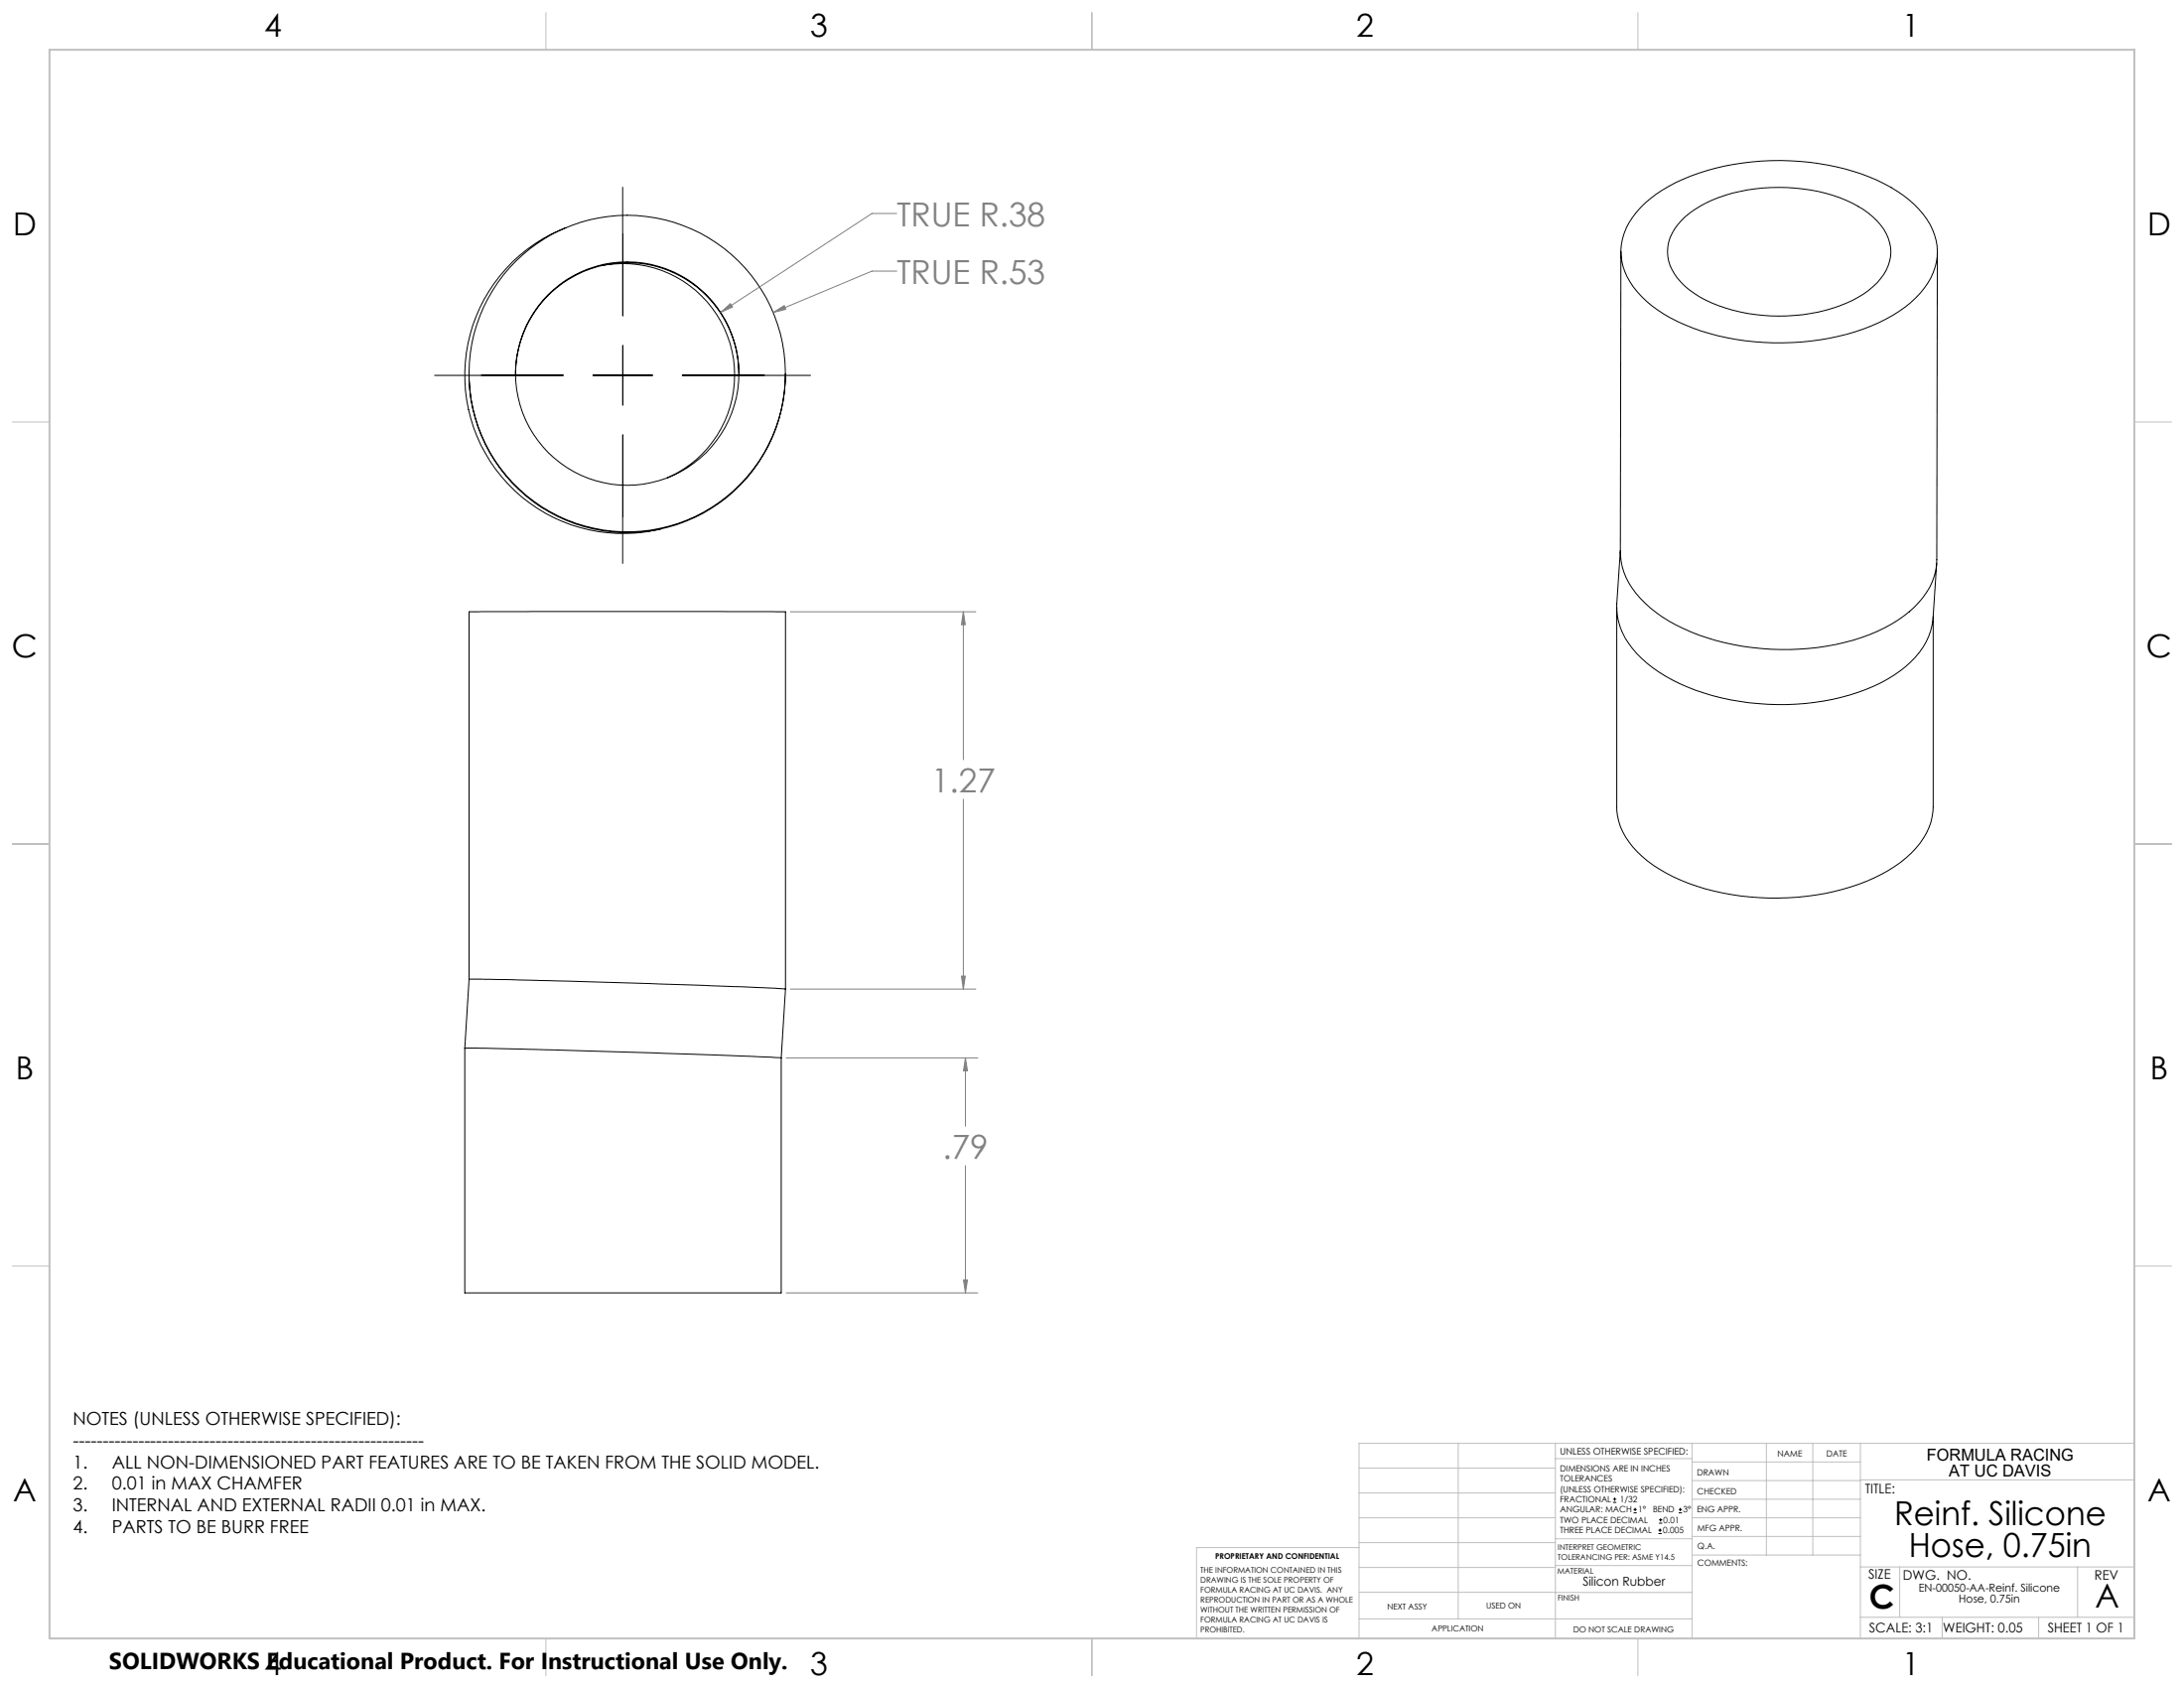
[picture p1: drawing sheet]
<svg xmlns="http://www.w3.org/2000/svg" width="559mm" height="432mm" viewBox="0 0 559 432" stroke-linecap="round" stroke-linejoin="round" font-family="sans-serif">
<g fill="none" stroke="#000" stroke-width=".25">
<path d="M144.8 58.2a40.5 40.5 0 0 0-24 50.1 40.5 40.5 0 0 0 48.4 27M159.3 47.9v32.9M159.4 59.8v21M419.7 53.2a39.7 39.7 0 0 1 19.3-10.2 66 66 0 0 1 41.2 3.1 28.6 28.6 0 0 1 13.6 11.3 14.3 14.3 0 0 1-1.5 16.4 34.5 34.5 0 0 1-17.6 11.1 66.3 66.3 0 0 1-43.5-1.8 28.6 28.6 0 0 1-14.9-12.4 14.5 14.5 0 0 1 2.3-16.3zM431.2 55.5a34.9 34.9 0 0 1 19.9-7.4 41.9 41.9 0 0 1 25.7 5.5 14.7 14.7 0 0 1 6.9 9.7 12.2 12.2 0 0 1-5.6 11 38.4 38.4 0 0 1-22.9 6.6 40.2 40.2 0 0 1-21.6-5.8 13.5 13.5 0 0 1-7-10.8 12.3 12.3 0 0 1 4.6-8.8zM153.8 68a28.6 28.6 0 0 1 32.9 19.5 28.6 28.6 0 0 1-16.1 34.8M414.7 64.3l-.1 77a17.9 17.9 0 0 0 6.3 13 43.4 43.4 0 0 0 20.5 10.1 64.2 64.2 0 0 0 38.9-2.9 26.6 26.6 0 0 0 14.1-12.7 14 14 0 0 0 1.1-5.6l.2-78.7M120 95.6a40.5 40.5 0 0 0 40.5 40.6 40.5 40.5 0 0 0 40.5-40.6M131.9 95.7a28.6 28.6 0 0 1 28.6-28.5 28.6 28.6 0 0 1 28.6 28.5M144.1 96h-32.9M159.3 88.4v15.2M159.4 88.4v15.2"/>
<path d="M167 96h-15.3M174.6 96h32.8M159.3 111.3v32.8M159.4 111.2v21M413.7 155.4v51a17 17 0 0 0 6.5 12.7 46.1 46.1 0 0 0 22.9 9.7 64.8 64.8 0 0 0 36.5-4.3 27.9 27.9 0 0 0 13.3-11.4 14.3 14.3 0 0 0 1.7-6.7v-48.7M414.6 140.9l-.9 13.6a17.5 17.5 0 0 0 6.4 14 46 46 0 0 0 22.7 10.5 62.3 62.3 0 0 0 38.5-4.3 24.9 24.9 0 0 0 12.2-11.9l.5-1.4 .6-2.8 .9-14.5M120 250.5l11 .1 35.2 1 23.3 .8 11.5 .6M120 250.5v-94h81v96.5M120 250.5l-1.1 17.6M201 253l-1.1 17.6M118.9 268.1l14.6 .3 34 .9 32.4 1.3M118.9 268.1v62.6h81v-60.1"/>
<path d="M412.7 384.3h.9M412.7 383.5h.9M413.1 383.1v.8M418 387h.8M418 386.2h.8M418.4 385.7v.9M424.3 392.3h.9M424.3 391.4h.9M424.5 389.6h.8M424.5 388.8h.8M424.7 391v.9M424.9 388.4v.8"/>
<path d="M429.5 387h.9M429.5 386.2h.9M429.9 385.7v.9"/>
<circle cx="160.5" cy="95.6" r="40.5"/>
<circle cx="160.5" cy="95.6" r="28.6"/>
</g>
<g fill="none" stroke="#808080" stroke-width=".25">
<path d="M229.4 54.6h-6.3l-38.7 25.3M184.4 79.9l2.5-2.2 .5 .8zM197.8 79.9l2.9-1.7 .3 .9zM229.4 69.4h-6.3l-25.3 10.5M202.2 156.5h47.5M246.5 156.5v37.8M246.5 156.5l.5 3.3h-1zM246.5 204.4v48.6M202.2 253h47.5M246 249.7h1l-.5 3.3zM201.2 270.6h49M247 270.6v17.5"/>
<path d="M247 270.6l.5 3.3h-1zM247 298.2v32.5M201.2 330.7h49M246.5 327.4h1l-.5 3.3z"/>
</g>
<g fill="none" stroke="#c0c0c0" stroke-width=".25">
<path d="M139.7 3.2v9.5M279.4 3.2v9.5M419.1 3.2v9.5M3.1 107.9h9.6M546.1 107.9h9.5M3.1 215.9h9.6M546.1 215.9h9.5M3.1 323.8h9.6M546.1 323.8h9.5M347.7 375.6h50.3M373.1 369.2v44.9M398 369.2v49.9"/>
<path d="M398 373.1h34.9M432.9 369.2v49.9M432.9 378.7h43.1M432.9 374h43.1M451.9 369.2v28.6M463.8 369.2v28.6M476 369.2v49.9M476 378.6h70.1M546.1 369.2h-198.4v49.9M347.7 394.6h50.3M347.7 388.3h50.3M347.7 381.9h50.3"/>
<path d="M347.7 395.9h-41.6v23.2M398 393.6h35M432.9 383.5h43.1M432.9 388.3h43.1M432.9 393h43.1M433 397.8h43M139.7 419.1v9.6M279.4 419.1v9.6M347.7 414.1h85.2M347.7 401h50.3M347.7 407.3h50.3M398 407.4h34.9"/>
<path d="M398 400.5h35M419.1 419.1v9.6M476 413.7h70.1M476 400.8h70.1M486.1 400.8v12.9M496.9 413.7v5.4M521.6 413.7v5.4M531.6 400.8v12.9"/>
</g>
<path d="M12.7 12.7h533.4v406.4h-533.4z" fill="none" stroke="#c0c0c0" stroke-width=".5"/>
<path d="M246 249.7h1l-.5 3.3zM246.5 156.5l.5 3.3h-1zM246.5 327.4h1l-.5 3.3zM247 270.6l.5 3.3h-1zM184.4 79.9l3-1.4-.5-.8zM197.8 79.9l3.2-.8-.3-.9z" fill="#808080"/>
<g font-size="8.5" fill="#808080">
<text x="229.5" y="57.8">TRUE R.38</text>
<text x="229.5" y="72.5">TRUE R.53</text>
<text x="238.3" y="202.6">1.27</text>
<text x="241.2" y="296.3">.79</text>
</g>
<g font-size="8.5">
<text x="484.7" y="390.1">Reinf. Silicone</text>
<text x="488.4" y="398.2">Hose, 0.75in</text>
<text x="478.3" y="411.4">C</text>
<text x="536.1" y="411.3">A</text>
</g>
<g font-size="8.1">
<text x="67.6" y="9.3">4</text>
<text x="207.3" y="9.3">3</text>
<text x="347" y="9.3">2</text>
<text x="486.7" y="9.3">1</text>
<text x="3.3" y="60.1">D</text>
<text x="549.4" y="60.1">D</text>
<text x="3" y="168">C</text>
<text x="549.1" y="168">C</text>
<text x="4" y="276">B</text>
<text x="550.1" y="276">B</text>
<text x="3.3" y="383.9">A</text>
<text x="549.4" y="383.9">A</text>
<text x="67.6" y="428.4">4</text>
<text x="207.3" y="428.4">3</text>
<text x="347" y="428.4">2</text>
<text x="486.7" y="428.4">1</text>
</g>
<text font-size="5.9" x="27.9" y="427">SOLIDWORKS Educational Product. For Instructional Use Only.</text>
<g font-size="4.6">
<text x="18.6" y="364.4">NOTES (UNLESS OTHERWISE SPECIFIED):</text>
<text x="18.6" y="370">-----------------------------------------------------------</text>
<text x="18.6" y="375.5">1.</text>
<text x="28.7" y="375.5">ALL NON-DIMENSIONED PART FEATURES ARE TO BE TAKEN FROM THE SOLID MODEL.</text>
<text x="18.6" y="381.1">2.</text>
<text x="28.7" y="381.1">0.01 in MAX CHAMFER</text>
<text x="18.6" y="386.7">3.</text>
<text x="28.7" y="386.7">INTERNAL AND EXTERNAL RADII 0.01 in MAX.</text>
<text x="18.6" y="392.3">4.</text>
<text x="28.7" y="392.3">PARTS TO BE BURR FREE</text>
</g>
<g font-size="4.2">
<text x="493" y="373.5">FORMULA RACING</text>
<text x="498.7" y="377.8">AT UC DAVIS</text>
</g>
<g font-size="3.4">
<text x="477.2" y="381.9">TITLE:</text>
<text x="478.1" y="404">SIZE</text>
<text x="486.9" y="404">DWG. NO.</text>
<text x="535.9" y="404.1">REV</text>
<text x="478.2" y="417.6">SCALE: 3:1</text>
<text x="497.1" y="417.7">WEIGHT: 0.05</text>
<text x="523.9" y="417.6">SHEET 1 OF 1</text>
</g>
<text font-size="3.2" x="405" y="405.7">Silicon Rubber</text>
<g font-size="2.8">
<text x="490.9" y="407.2">EN-00050-AA-Reinf. Silicone</text>
<text x="501.2" y="410">Hose, 0.75in</text>
</g>
<text font-size="2.4" x="399.2" y="372.1">UNLESS OTHERWISE SPECIFIED:</text>
<g font-size="2.2">
<text x="399.2" y="376.4">DIMENSIONS ARE IN INCHES</text>
<text x="434.2" y="377.3">DRAWN</text>
<text x="454.8" y="372.5">NAME</text>
<text x="467.3" y="372.6">DATE</text>
<text x="399.2" y="379">TOLERANCES</text>
<text x="399.2" y="381.7">(UNLESS OTHERWISE SPECIFIED):</text>
<text x="434.3" y="382.2">CHECKED</text>
<text x="399.2" y="389.6">TWO PLACE DECIMAL</text>
<text x="399.2" y="384.3">FRACTIONAL</text>
<text x="399.2" y="387">ANGULAR: MACH</text>
<text x="414.5" y="384.3">1/32</text>
<text x="419.1" y="387">1°</text>
<text x="422.9" y="387">BEND</text>
<text x="425.6" y="389.6">0.01</text>
<text x="430.6" y="387">3°</text>
<text x="434.2" y="386.9">ENG APPR.</text>
<text x="399.2" y="392.3">THREE PLACE DECIMAL</text>
<text x="425.5" y="392.3">0.005</text>
<text x="434.3" y="391.6">MFG APPR.</text>
<text x="434.3" y="396.3">Q.A.</text>
<text x="434.3" y="400.5">COMMENTS:</text>
</g>
<g font-size="2.1">
<text x="354.9" y="411.6">NEXT ASSY</text>
<text x="380.3" y="411.6">USED ON</text>
<text x="366.3" y="417.4">APPLICATION</text>
<text x="402.5" y="417.5">DO NOT SCALE DRAWING</text>
</g>
<g font-size="2">
<text x="310.9" y="398.8">PROPRIETARY AND CONFIDENTIAL</text>
<text x="398.6" y="396.5">INTERPRET GEOMETRIC</text>
<text x="398.6" y="399">TOLERANCING PER: ASME Y14.5</text>
<text x="307.2" y="402.4">THE INFORMATION CONTAINED IN THIS</text>
<text x="307.2" y="404.9">DRAWING IS THE SOLE PROPERTY OF</text>
<text x="307.2" y="407.5">FORMULA RACING AT UC DAVIS. ANY</text>
<text x="398.5" y="402.6">MATERIAL</text>
<text x="307.2" y="410">REPRODUCTION IN PART OR AS A WHOLE</text>
<text x="307.2" y="412.5">WITHOUT THE WRITTEN PERMISSION OF</text>
<text x="398.5" y="409.4">FINISH</text>
<text x="307.2" y="415">FORMULA RACING AT UC DAVIS IS</text>
<text x="307.2" y="417.6">PROHIBITED.</text>
</g>
</svg>
